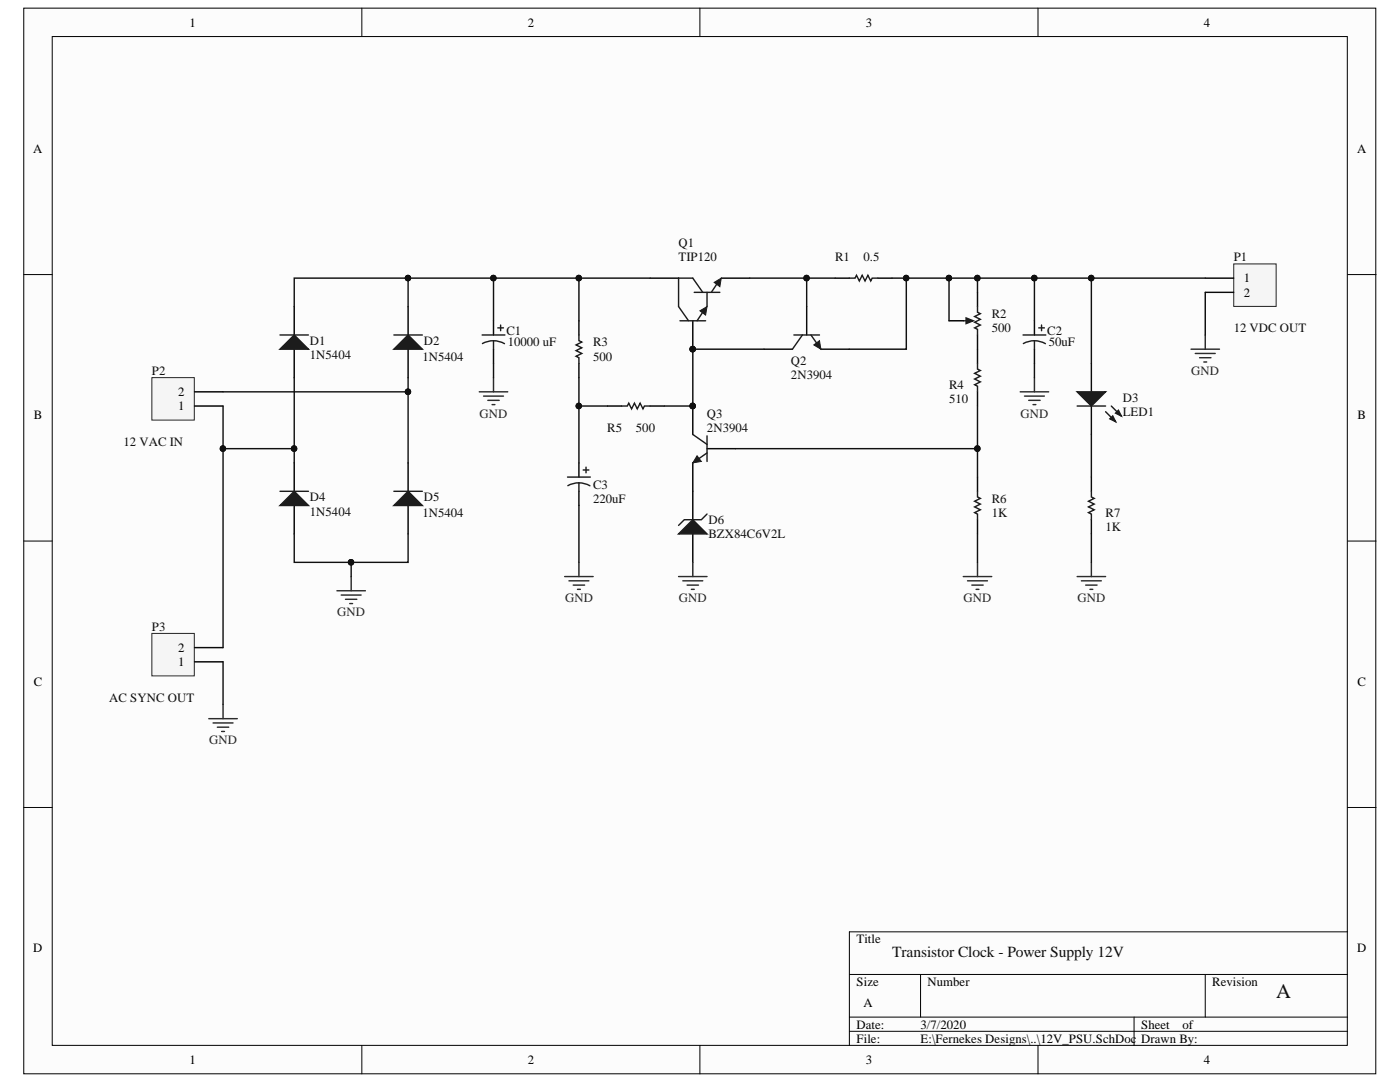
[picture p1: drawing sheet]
<svg xmlns="http://www.w3.org/2000/svg" width="279mm" height="216mm" viewBox="0 0 279 216" stroke-linecap="round" stroke-linejoin="round" font-family="sans-serif">
<g fill="#fcfcfc" stroke="#000" stroke-width=".2">
<path d="M4.7 1.6h269.9v212.7h-269.9z"/>
<path d="M10.4 7.3h258.5v201.3h-258.5z"/>
</g>
<g fill="none" stroke="#000" stroke-width=".2">
<path d="M72.2 1.6v5.7M139.7 1.6v5.7M207.2 1.6v5.7M4.7 54.8h5.7M268.9 54.8h5.7M4.7 108h5.7M268.9 108h5.7M4.7 161.1h5.7M268.9 161.1h5.7M169.5 194.4h99.4M183.7 194.4v8.5M240.5 194.4v8.5"/>
<path d="M268.9 185.9h-99.4v22.7M72.2 208.6v5.7M139.7 208.6v5.7M169.5 202.9h99.4M169.5 205.8h99.4M207.2 208.6v5.7M226.3 202.9v5.7"/>
</g>
<path d="M58.7 92.4v5.6M58.7 100.9v5.6" fill="none" stroke="#000" stroke-width=".28"/>
<path d="M55.9 100.9l2.8-2.9 2.9 2.9z" fill="#1c1c1c"/>
<path d="M55.9 98h5.7M55.9 100.9l2.8-2.9 2.9 2.9z" fill="none" stroke="#1c1c1c" stroke-width=".28"/>
<path d="M81.4 92.4v5.6M81.4 100.9v5.6" fill="none" stroke="#000" stroke-width=".28"/>
<path d="M78.6 100.9l2.8-2.9 2.9 2.9z" fill="#1c1c1c"/>
<path d="M78.6 98h5.7M78.6 100.9l2.8-2.9 2.9 2.9z" fill="none" stroke="#1c1c1c" stroke-width=".28"/>
<path d="M58.7 61.2v5.6M58.7 69.7v5.6" fill="none" stroke="#000" stroke-width=".28"/>
<path d="M55.9 69.7l2.8-2.9 2.9 2.9z" fill="#1c1c1c"/>
<path d="M55.9 69.7l2.8-2.9 2.9 2.9zM55.9 66.8h5.7" fill="none" stroke="#1c1c1c" stroke-width=".28"/>
<path d="M81.4 61.2v5.6M81.4 69.7v5.6" fill="none" stroke="#000" stroke-width=".28"/>
<path d="M78.6 69.7l2.8-2.9 2.9 2.9z" fill="#1c1c1c"/>
<path d="M78.6 69.7l2.8-2.9 2.9 2.9zM78.6 66.8h5.7M140.3 62.3l-1.2 1.7" fill="none" stroke="#1c1c1c" stroke-width=".28"/>
<path d="M129.7 55.5h5.7M143.9 55.5h5.7M138.3 64v5.7" fill="none" stroke="#000" stroke-width=".28"/>
<circle cx="138.2" cy="69.7" r=".55" fill="#0e0e0e" stroke="#0e0e0e" stroke-width=".2"/>
<path d="M139.7 62l1.4-.8-.3 1.7z" fill="#1c1c1c"/>
<path d="M139.7 62l1.4-.8-.3 1.7z" fill="none" stroke="#1c1c1c" stroke-width=".2"/>
<path d="M138.5 58.3h5.2M140.3 58.3l-2-2.8h-2.9v5.7l2 2.8M141.1 58.3v2.9M143.1 56.6l-1.1 1.7M135.7 64h5.1" fill="none" stroke="#1c1c1c" stroke-width=".28"/>
<path d="M142.5 56.4l1.4-.9-.2 1.7z" fill="#1c1c1c"/>
<path d="M142.5 56.4l1.4-.9-.2 1.7z" fill="none" stroke="#1c1c1c" stroke-width=".2"/>
<g fill="#0e0e0e" stroke="#0e0e0e" stroke-width=".2">
<circle cx="138.2" cy="69.7" r=".55"/>
<circle cx="138.2" cy="81" r=".55"/>
</g>
<path d="M138.3 81v5.7M138.3 92.4v5.6M141.1 89.5h5.7" fill="none" stroke="#000" stroke-width=".28"/>
<path d="M138.3 86.7l2.8 2M141.1 90.4l-2.8 2M141.1 87v5.1" fill="none" stroke="#1c1c1c" stroke-width=".28"/>
<path d="M139.1 90.9l.9 1.2-1.7 .3z" fill="#1c1c1c"/>
<path d="M139.1 90.9l.9 1.2-1.7 .3z" fill="none" stroke="#1c1c1c" stroke-width=".2"/>
<circle cx="138.2" cy="81" r=".55" fill="#0e0e0e" stroke="#0e0e0e" stroke-width=".2"/>
<path d="M152.5 69.7h5.6M161 61.2v5.6M163.8 69.7h5.7" fill="none" stroke="#000" stroke-width=".28"/>
<path d="M158.4 66.8h5.1M160.1 66.8l-2 2.9M161.8 66.8l2 2.9" fill="none" stroke="#1c1c1c" stroke-width=".28"/>
<path d="M162.4 68.8l1.1-.8 .3 1.7z" fill="#1c1c1c"/>
<path d="M162.4 68.8l1.1-.8 .3 1.7z" fill="none" stroke="#1c1c1c" stroke-width=".2"/>
<g fill="none" stroke="#000" stroke-width=".28">
<path d="M166.7 55.5h2.8M175.2 55.5h2.8M115.5 64v2.8M115.5 72.5v2.8M195.1 69.7v2.8M195.1 78.2v2.8M217.8 72.5v5.7M121.2 81h2.9M129.7 81h2.9M195.1 95.2v2.8M217.8 81v5.7M217.8 95.2v2.8"/>
<path d="M195.1 103.7v2.8M217.8 103.7v2.8"/>
</g>
<path d="M169.5 55.5h1.1l.3-.6 .6 1.2 .6-1.2 .5 1.2 .6-1.2 .6 1.2 .3-.6h1.1M115.5 66.8v1.2l.6 .3-1.1 .5 1.1 .6-1.1 .6 1.1 .5-1.1 .6 .5 .3v1.1M195.1 72.5v1.1l.5 .3-1.1 .6 1.1 .6-1.1 .5 1.1 .6-1.1 .6 .6 .2v1.2M124.1 81h1.1l.3-.5 .5 1.1 .6-1.1 .6 1.1 .6-1.1 .5 1.1 .3-.6h1.1M195.1 98v1.2l.5 .3-1.1 .5 1.1 .6-1.1 .6 1.1 .5-1.1 .6 .6 .3v1.1M217.8 98v1.2l.6 .3-1.2 .5 1.2 .6-1.2 .6 1.2 .5-1.2 .6 .6 .3v1.1" fill="none" stroke="#1c1c1c" stroke-width=".28"/>
<path d="M215 78.2h5.6l-2.8 2.8z" fill="#1c1c1c"/>
<path d="M215 78.2h5.6l-2.8 2.8zM220.6 82.2l2 1.9M221.8 81l2 2" fill="none" stroke="#1c1c1c" stroke-width=".28"/>
<path d="M221.5 83.6l.6-.6 .5 1.1z" fill="#1c1c1c"/>
<path d="M221.5 83.6l.6-.6 .5 1.1z" fill="none" stroke="#1c1c1c" stroke-width=".28"/>
<path d="M222.6 82.4l.6-.5 .6 1.1z" fill="#1c1c1c"/>
<g fill="none" stroke="#1c1c1c" stroke-width=".28">
<path d="M204.2 66.8h4.5M204.2 68.6a4.5 4.5 0 0 1 4.4 0M206.4 68v1.7M207.3 65.4h1.1M207.9 64.9v1.1M113.3 95.2h4.5M115.5 96.3l-1.3 .2-.9 .4M115.5 96.3l.9 .1 1.3 .5M115.5 96.3v1.7M116.4 93.8h1.1M117 93.2v1.1M215 81h5.6"/>
<path d="M222.6 82.4l.6-.5 .6 1.1z"/>
</g>
<path d="M206.4 64v2.8M206.4 69.7v2.8M115.5 92.4v2.8M115.5 98v2.9M138.3 98v5.7M138.3 106.5v5.7" fill="none" stroke="#000" stroke-width=".28"/>
<path d="M203.6 78.2h5.7M204.5 79h3.9M205.3 79.9h2.3M206.4 75.3v2.9M206.2 80.7h.5M112.7 115h5.7M113.5 115.9h4M114.4 116.7h2.3M115.3 117.6h.5M115.5 112.2v2.8" fill="none" stroke="#262626" stroke-width=".28"/>
<path d="M135.4 106.5l2.9-2.8 2.8 2.8z" fill="#1c1c1c"/>
<path d="M96.2 66.8h4.6M96.3 68.6a4.5 4.5 0 0 1 4.4 0M98.5 68v1.7M99.3 65.4h1.2M99.9 64.9v1.1M135.4 106.5l2.9-2.8 2.8 2.8zM141.1 102.6l-1.1 1.1h-3.4l-1.2 1.1" fill="none" stroke="#1c1c1c" stroke-width=".28"/>
<g fill="none" stroke="#262626" stroke-width=".28">
<path d="M95.6 78.2h5.7M96.5 79h4M97.4 79.9h2.2M98.5 75.3v2.9M98.2 80.7h.6M67.2 117.9h5.7M68.1 118.7h4M68.9 119.6h2.3M70.1 115v2.9M135.4 115h5.7M136.3 115.9h4M137.1 116.7h2.3"/>
<path d="M138 117.6h.5M138.3 112.2v2.8M192.2 115h5.7M193.1 115.9h4M193.9 116.7h2.3M194.8 117.6h.6M195.1 112.2v2.8M215 115h5.6M215.8 115.9h4M216.7 116.7h2.2M217.5 117.6h.6M217.8 112.2v2.8"/>
<path d="M69.8 120.4h.6"/>
</g>
<path d="M98.5 64v2.8M98.5 69.7v2.8" fill="none" stroke="#000" stroke-width=".28"/>
<path d="M30.3 75.3h8.5v8.5h-8.5z" fill="#f5f5f5" stroke="#262626" stroke-width=".2"/>
<path d="M38.8 78.2h5.7M38.8 81h5.7" fill="none" stroke="#000" stroke-width=".28"/>
<path d="M246.2 52.7h8.5v8.4h-8.5z" fill="#f5f5f5" stroke="#262626" stroke-width=".2"/>
<path d="M240.5 55.5h5.7M240.5 58.3h5.7" fill="none" stroke="#000" stroke-width=".28"/>
<path d="M30.3 126.4h8.5v8.5h-8.5z" fill="#f5f5f5" stroke="#262626" stroke-width=".2"/>
<path d="M195.1 58.3v2.9M195.1 66.8v2.9M38.8 132.1h5.7M38.8 129.2h5.7" fill="none" stroke="#000" stroke-width=".28"/>
<path d="M237.7 69.7h5.7M238.5 70.5h4M239.4 71.4h2.3M240.2 72.2h.6M240.5 66.8v2.9M41.7 143.4h5.7M42.5 144.3h4M43.4 145.1h2.2M44.2 146h.6M44.5 140.6v2.8" fill="none" stroke="#262626" stroke-width=".28"/>
<path d="M192.2 64h1.5" fill="none" stroke="#1c1c1c" stroke-width=".28"/>
<path d="M192.8 63.4l1.4 .6-1.4 .6z" fill="#1c1c1c"/>
<path d="M192.8 63.4l1.4 .6-1.4 .6zM195.1 61.2v1.1l.5 .3-1.1 .6 1.1 .5-1.1 .6 1.1 .6-1.1 .5 .6 .3v1.1" fill="none" stroke="#1c1c1c" stroke-width=".28"/>
<path d="M189.4 64h2.8" fill="none" stroke="#000" stroke-width=".28"/>
<g fill="none" stroke="#0e0e0e" stroke-width=".28">
<path d="M81.4 55.5h48.3M98.5 55.5v8.5M115.5 55.5v8.5M149.6 55.5h17.1M161 55.5v5.7M178 55.5h62.5M180.9 55.5v14.2h-11.4M189.4 55.5v8.5M195.1 55.5v2.8M206.4 55.5v8.5M217.8 55.5v17M240.5 58.3v8.5"/>
<path d="M44.5 78.2h36.9M58.7 61.2v-5.7h22.7v5.7M58.7 75.3v17.1M81.4 75.3v17.1M98.5 72.5v2.8M115.5 75.3v17.1M152.5 69.7h-14.2v11.3h-5.7M206.4 72.5v2.8M44.5 81v8.5M58.7 89.5h-14.2v39.7M115.5 81h5.7M146.8 89.5h48.3"/>
<path d="M195.1 81v14.2M217.8 86.7v8.5M58.7 106.5v5.7h22.7v-5.7M70.1 112.2v2.8M115.5 100.9v11.3M195.1 106.5v5.7M217.8 106.5v5.7M44.5 132.1v8.5"/>
</g>
<g fill="#0e0e0e" stroke="#0e0e0e" stroke-width=".2">
<circle cx="81.4" cy="55.5" r=".55"/>
<circle cx="70" cy="112.2" r=".55"/>
<circle cx="58.7" cy="89.5" r=".55"/>
<circle cx="81.4" cy="78.2" r=".55"/>
<circle cx="115.5" cy="55.5" r=".55"/>
<circle cx="195" cy="89.5" r=".55"/>
<circle cx="138.2" cy="69.7" r=".55"/>
<circle cx="138.2" cy="81" r=".55"/>
<circle cx="180.8" cy="55.5" r=".55"/>
<circle cx="206.4" cy="55.5" r=".55"/>
<circle cx="217.8" cy="55.5" r=".55"/>
<circle cx="98.5" cy="55.5" r=".55"/>
<circle cx="115.5" cy="81" r=".55"/>
<circle cx="160.9" cy="55.5" r=".55"/>
<circle cx="44.5" cy="89.5" r=".55"/>
<circle cx="195" cy="55.5" r=".55"/>
<circle cx="189.4" cy="55.5" r=".55"/>
</g>
<text font-size="4.1" fill="#0e0e0e" x="254.7" y="199.2">A</text>
<text font-size="3.1" fill="#0e0e0e" x="178.1" y="190.9">Transistor Clock - Power Supply 12V</text>
<g font-size="2.5">
<text x="37.8" y="5.3">1</text>
<text x="105.3" y="5.3">2</text>
<text x="172.8" y="5.3">3</text>
<text x="240.2" y="5.3">4</text>
<text x="6.6" y="30.5">A</text>
<text x="270.8" y="30.5">A</text>
<text x="248.2" y="56.3">1</text>
<text x="248.2" y="59.2">2</text>
<text x="6.7" y="83.7">B</text>
<text x="35.6" y="81.9">1</text>
<text x="35.6" y="79">2</text>
<text x="270.9" y="83.7">B</text>
<text x="35.6" y="130.1">2</text>
<text x="6.7" y="136.8">C</text>
<text x="35.6" y="132.9">1</text>
<text x="270.9" y="136.8">C</text>
<text x="6.6" y="190">D</text>
<text x="170.9" y="188.2">Title</text>
<text x="270.8" y="190">D</text>
<text x="170.9" y="196.7">Size</text>
<text x="185.1" y="196.7">Number</text>
<text x="241.9" y="196.7">Revision</text>
<text x="172.3" y="201">A</text>
<text x="170.9" y="205.2">Date:</text>
<text x="170.9" y="208.1">File:</text>
<text x="183.7" y="205.2">3/7/2020</text>
<text x="183.7" y="208.1">E:\Fernekes Designs\..\12V_PSU.SchDoc</text>
<text x="227.8" y="205.2">Sheet</text>
<text x="227.8" y="208.1">Drawn By:</text>
<text x="236" y="205.2">of</text>
<text x="37.8" y="212.3">1</text>
<text x="105.3" y="212.3">2</text>
<text x="172.8" y="212.3">3</text>
<text x="240.2" y="212.3">4</text>
</g>
<g font-size="2.5" fill="#0e0e0e">
<text x="135.4" y="49.3">Q1</text>
<text x="135.4" y="52.1">TIP120</text>
<text x="166.7" y="52.1">R1</text>
<text x="172.3" y="52.1">0.5</text>
<text x="246.2" y="52.1">P1</text>
<text x="197.9" y="63.5">R2</text>
<text x="61.8" y="68.8">D1</text>
<text x="61.8" y="71.7">1N5404</text>
<text x="84.3" y="72">1N5404</text>
<text x="84.6" y="68.8">D2</text>
<text x="101" y="66.8">C1</text>
<text x="101.3" y="69.1">10000 uF</text>
<text x="118.4" y="72">500</text>
<text x="118.4" y="69.1">R3</text>
<text x="197.9" y="66.3">500</text>
<text x="209" y="66.8">C2</text>
<text x="209.3" y="69.1">50uF</text>
<text x="246.2" y="66.3">12 VDC OUT</text>
<text x="30.3" y="74.8">P2</text>
<text x="157.9" y="72.8">Q2</text>
<text x="157.9" y="75.6">2N3904</text>
<text x="189.4" y="77.6">R4</text>
<text x="141.1" y="83.3">Q3</text>
<text x="189.4" y="80.5">510</text>
<text x="224.1" y="80.2">D3</text>
<text x="224.1" y="83">LED1</text>
<text x="24.6" y="89">12 VAC IN</text>
<text x="121.2" y="86.1">R5</text>
<text x="126.9" y="86.1">500</text>
<text x="141.1" y="86.1">2N3904</text>
<text x="61.8" y="100">D4</text>
<text x="84.6" y="100">D5</text>
<text x="118.4" y="100.3">220uF</text>
<text x="118.4" y="97.5">C3</text>
<text x="197.9" y="100.3">R6</text>
<text x="61.8" y="102.9">1N5404</text>
<text x="84.3" y="103.2">1N5404</text>
<text x="141.4" y="104.6">D6</text>
<text x="141.4" y="107.4">BZX84C6V2L</text>
<text x="197.9" y="103.2">1K</text>
<text x="220.6" y="106">1K</text>
<text x="220.6" y="103.2">R7</text>
<text x="30.3" y="125.8">P3</text>
<text x="21.8" y="140">AC SYNC OUT</text>
</g>
<g font-size="2.5" fill="#262626">
<text x="237.7" y="74.8">GND</text>
<text x="95.7" y="83.3">GND</text>
<text x="203.7" y="83.3">GND</text>
<text x="67.3" y="123">GND</text>
<text x="112.8" y="120.2">GND</text>
<text x="135.5" y="120.2">GND</text>
<text x="192.3" y="120.2">GND</text>
<text x="215" y="120.2">GND</text>
<text x="41.7" y="148.5">GND</text>
</g>
</svg>
